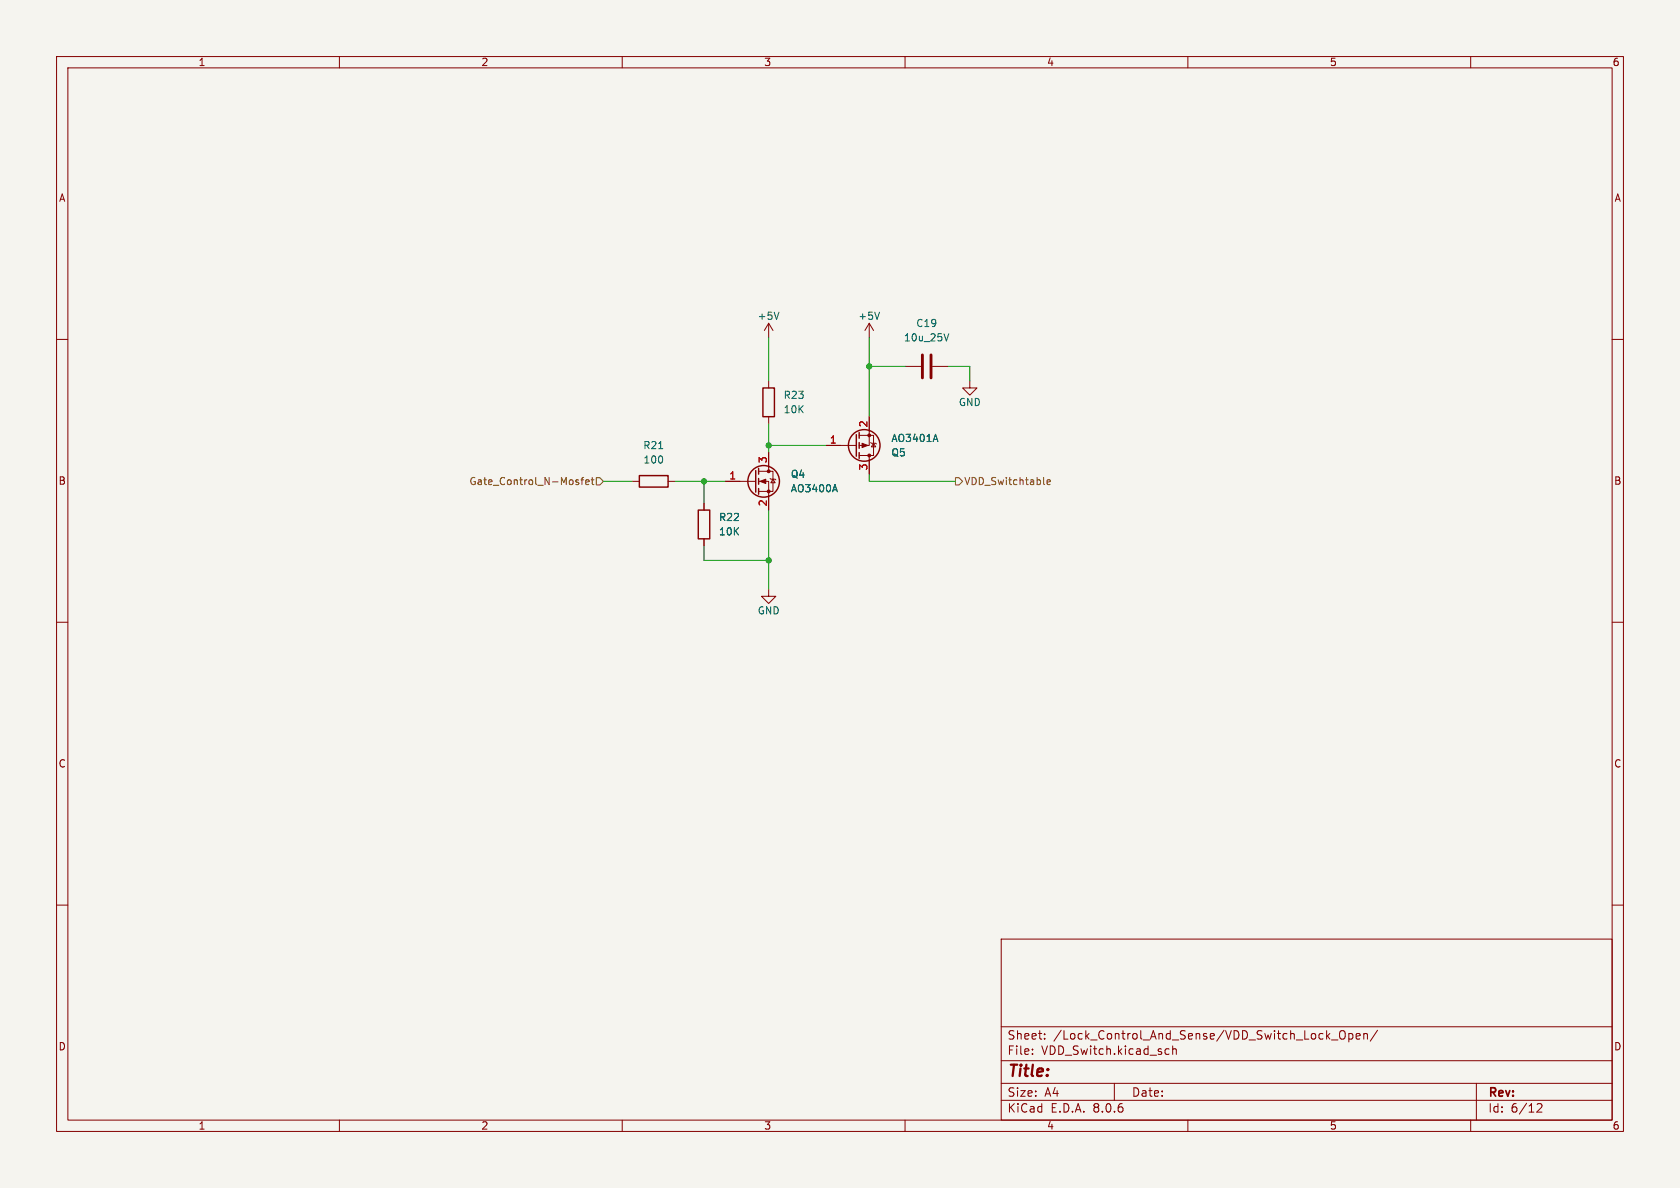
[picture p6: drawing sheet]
<svg xmlns="http://www.w3.org/2000/svg" width="297mm" height="210mm" viewBox="0 0 297 210" stroke-linecap="round" stroke-linejoin="round" font-family="sans-serif">
<path d="M0 0h297v210h-297z" fill="#f5f4ef" stroke="#f5f4ef" stroke-width=".18"/>
<g fill="none" stroke="#840000" stroke-width=".18">
<path d="M10 10h277v190h-277zM12 12h273v186h-273zM60 10v2M110 10v2M160 10v2M210 10v2M260 10v2M10 60h2M135.9 57.2l-.8 1.2M135.9 57.2v2.5M135.9 57.2l.8 1.2M153.7 57.2v2.5"/>
<path d="M153.7 57.2l-.8 1.2M153.7 57.2l.7 1.2M285 60h2M135.9 67.3v1.3M135.9 73.7v1.2M146 78.7h5.4M151.9 77h2.5v3.5h-2.5M153.7 73.7v5h-1.8M153.9 78.2l.2 .2h.7l.1 .1M154.4 78.4l.4 .6h-.7zM160 64.8h2.8M164.8 64.8h2.8"/>
<path d="M171.4 67.3v1.3h1.3l-1.3 1.3-1.2-1.3h1.2M111.8 85.1h1.2M118.1 85.1h1.3M124.5 88.9v1.3M124.5 95.3v1.2M128.3 85.1h5.3M134.1 85.1h1.8v5.1M134.1 83.3h2.6v3.6h-2.6M135.9 80v3.3M136.1 84.6l.2 .1h.7l.2 .1M136.7 84.7l.3 .6h-.7zM153.7 80.5v3.3"/>
<path d="M10 110h2M135.9 104.1v1.3h1.3l-1.3 1.3-1.3-1.3h1.3M285 110h2M10 160h2M285 160h2M177 166h108v32h-108zM60 198v2M110 198v2M160 198v2M177 194.5h108M177 191.5h108M177 187.5h108"/>
<path d="M177 181.5h108M182.5 186.3v.1M182.5 185.5v.1M184.7 183.6v.1M184.7 182.8v.1M197 191.5v3M206.2 185.4l.5 .1M206.7 186.3l-.5 .1M207.3 185.5l.2-.1 .4 .1 .1 .9M207.3 184.9v1.5M210 198v2M236.9 182.4a.5 .5 0 0 1 .6-.2 .5 .5 0 0 1 .3 .5v.5a.5 .5 0 0 1-.5 .5 .5 .5 0 0 1-.5-.5z"/>
<path d="M238.5 182.8l.4-.1 .3 .3v.4l-.2 .2h-.5M238.5 182.7v1.5M239.7 183.2l.8-.1-.1-.3-.4-.1-.3 .2 .1 .7h.6M241.1 182.8l.2-.1 .4 .1v.9M241.1 182.7v1M243.5 182.1l-1.3 2M260 198v2M261 191.5v6.5M271.7 195.2l.6-.1 .2 .1 .1 .3-.9 1.1h.9"/>
</g>
<g fill="none" stroke="#840000" stroke-width=".25">
<path d="M134.9 68.6h2v5.1h-2zM151.4 76.8v3.8M151.9 76.5v1M151.9 78.2v1M113 84.1h5.1v2h-5.1zM123.4 90.2h2.1v5.1h-2.1zM133.6 83.2v3.8M134.1 82.8v1M134.1 84.6v1M134.1 86.4v1M151.9 80v1"/>
<circle cx="152.8" cy="78.7" r="2.79"/>
<circle cx="135" cy="85.1" r="2.79"/>
</g>
<g fill="#840000" stroke="#840000" stroke-width=".18">
<path d="M152.4 78.4l1 .3-1 .4z"/>
<path d="M134.4 85.1l1-.4v.8z"/>
<circle cx="153.7" cy="77" r=".25"/>
<circle cx="153.7" cy="80.5" r=".25"/>
<circle cx="135.9" cy="86.9" r=".25"/>
<circle cx="135.9" cy="83.3" r=".25"/>
</g>
<path d="M137.7 55.2l-.4 1.3M155.5 55.2l-.4 1.3M167.7 59l-.4 1.3M116.4 79.3h.8M165.4 76.8l.4 1.2M147.6 85.7l.4 1.2" fill="none" stroke="#006464" stroke-width=".18"/>
<path d="M163.1 62.7v4.1M164.6 62.7v4.1" fill="none" stroke="#840000" stroke-width=".51"/>
<path d="M102 85.2l.3 .1v.2l-.1 .2h-.3M102 84.8l.3 .1M102.7 84.8h.5M103.2 84.4l-.3 .2v1.1M103.5 85.2l.7-.1-.1-.2-.4-.1-.2 .2 .1 .6h.5M104.5 84.8h.5M104.7 84.4v1.1l.3 .2M105.4 84.5h.6l.7 .6-.7 .6h-.6zM168.9 84.5h.6l.7 .6-.7 .6h-.6zM184.6 85.6l.1 .1M185.1 85.2l.6-.1v-.2l-.4-.1-.2 .2 .1 .6h.5" fill="none" stroke="#725600" stroke-width=".18"/>
<path d="M135.9 59.7v7.6M153.7 59.7v14M135.9 74.9v5.1M135.9 78.7h10.1M153.7 64.8h6.3M167.6 64.8h3.8v2.5M106.7 85.1h5.1M119.4 85.1h8.9M124.5 96.5v2.6h11.4M124.5 85.1v3.8M135.9 90.2v13.9M153.7 83.8v1.3h15.2" fill="none" stroke="#009600" stroke-width=".18"/>
<g fill="#009600" stroke="#009600" stroke-width=".18">
<circle cx="135.9" cy="78.7" r=".46"/>
<circle cx="135.9" cy="99.1" r=".46"/>
<circle cx="124.5" cy="85.1" r=".46"/>
<circle cx="153.7" cy="64.8" r=".46"/>
</g>
<text font-size="2.8" fill="#840000" x="178" y="190.9">Title:</text>
<g font-size="2.1" fill="#840000">
<text x="178" y="184">Sheet:</text>
<text x="186.2" y="184">/Lock_Control_And_Sense/VDD_Switch_Lock_Open/</text>
<text x="178" y="186.7">File:</text>
<text x="184.1" y="186.7">VDD_Switch.kicad_sch</text>
<text x="178" y="196.9">KiCad</text>
<text x="178" y="194.1">Size:</text>
<text x="184.7" y="194.1">A4</text>
<text x="185.7" y="196.9">E.D.A.</text>
<text x="193.3" y="196.9">8.0.6</text>
<text x="200" y="194.1">Date:</text>
<text x="263" y="194.3">Rev:</text>
<text x="263" y="196.9">Id:</text>
<text x="267.1" y="196.9">6/12</text>
</g>
<g font-size="1.8" fill="#840000">
<text x="35" y="11.9">1</text>
<text x="85" y="11.9">2</text>
<text x="135" y="11.9">3</text>
<text x="185" y="11.9">4</text>
<text x="235" y="11.9">5</text>
<text x="285" y="11.9">6</text>
<text x="10.3" y="35.9">A</text>
<text x="285.3" y="35.9">A</text>
<text x="10.3" y="85.9">B</text>
<text x="285.3" y="85.9">B</text>
<text x="10.3" y="135.9">C</text>
<text x="285.3" y="135.9">C</text>
<text x="10.3" y="185.9">D</text>
<text x="285.3" y="185.9">D</text>
<text x="35" y="199.9">1</text>
<text x="85" y="199.9">2</text>
<text x="135" y="199.9">3</text>
<text x="185" y="199.9">4</text>
<text x="235" y="199.9">5</text>
<text x="285" y="199.9">6</text>
</g>
<g font-size="1.8" fill="#006464">
<text x="133.9" y="56.7">+5V</text>
<text x="151.6" y="56.7">+5V</text>
<text x="161.9" y="58">C19</text>
<text x="159.7" y="60.6">10u_25V</text>
<text x="138.4" y="70.7">R23</text>
<text x="169.4" y="72">GND</text>
<text x="138.4" y="73.3">10K</text>
<text x="113.6" y="79.6">R21</text>
<text x="113.7" y="82.1">100</text>
<text x="157.5" y="78.3">AO3401A</text>
<text x="157.5" y="80.9">Q5</text>
<text x="139.7" y="87.2">AO3400A</text>
<text x="139.7" y="84.7">Q4</text>
<text x="127" y="92.3">R22</text>
<text x="127" y="94.8">10K</text>
<text x="133.9" y="108.8">GND</text>
</g>
<g font-size="1.8" fill="#a90000">
<text x="153.4" y="75.6" transform="rotate(-90 153.4 75.6)">2</text>
<text x="135.6" y="82" transform="rotate(-90 135.6 82)">3</text>
<text x="146.6" y="78.5">1</text>
<text x="153.4" y="83.3" transform="rotate(-90 153.4 83.3)">3</text>
<text x="128.8" y="84.8">1</text>
<text x="135.6" y="89.6" transform="rotate(-90 135.6 89.6)">2</text>
</g>
<g font-size="1.8" fill="#725600">
<text x="82.9" y="86">Gate_Control_N-Mosfet</text>
<text x="170.4" y="86">VDD_Switchtable</text>
</g>
</svg>
